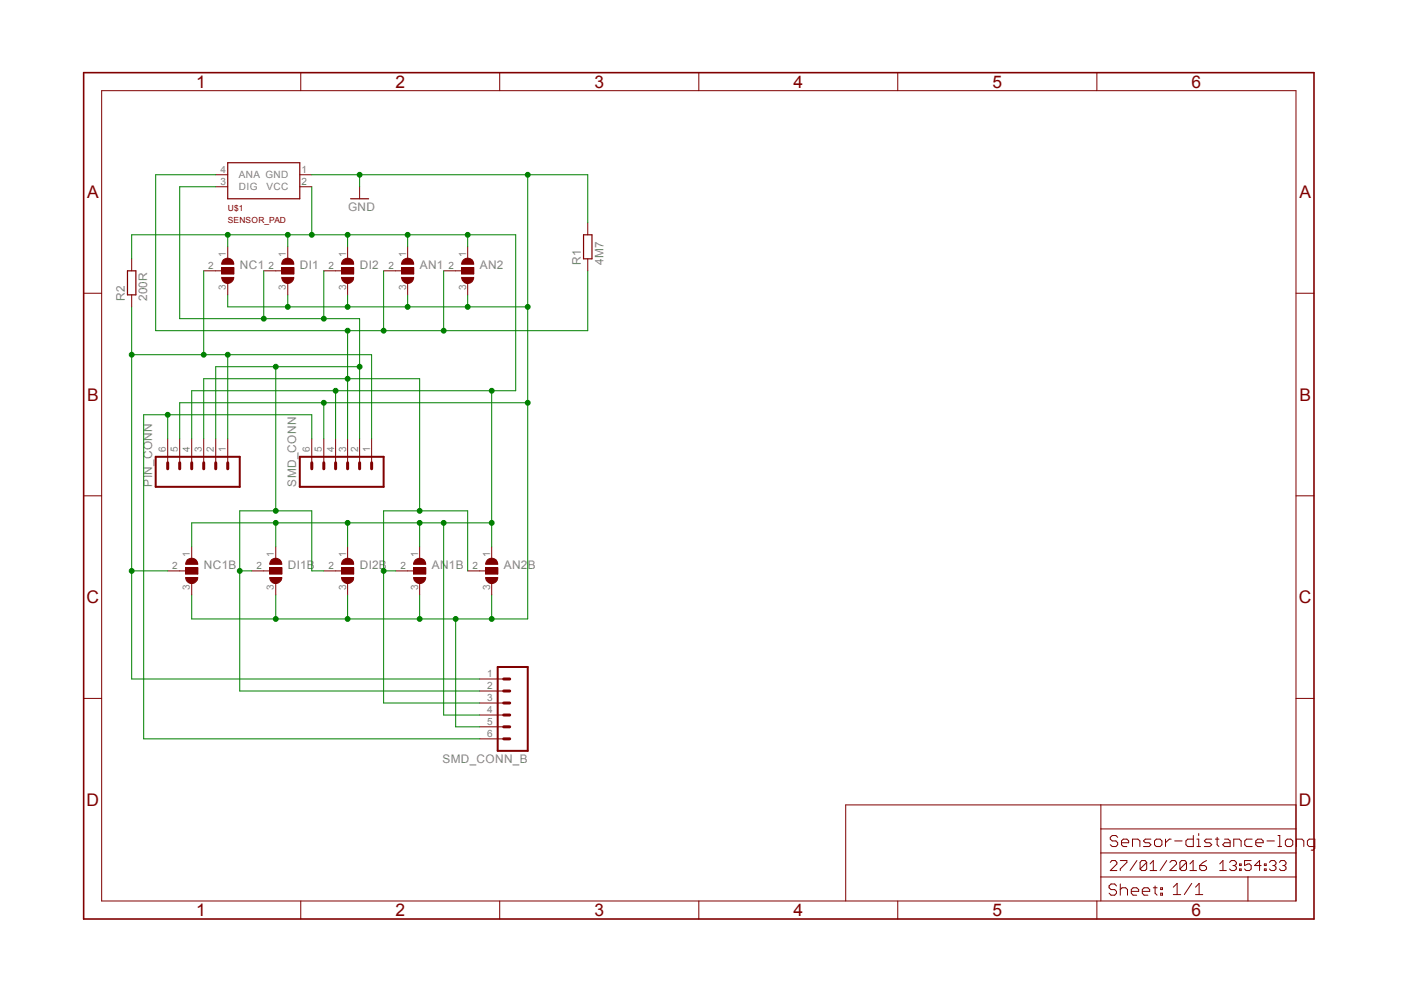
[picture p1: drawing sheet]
<?xml version="1.0" encoding="utf-8"?>
<!DOCTYPE eagle SYSTEM "eagle.dtd">
<!--
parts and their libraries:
SparkFun-Connectors: Licensing: Creative Commons ShareAlike 4.0 International - https://creativecommons.org/licenses/by-sa/4.0
-->
<eagle version="6.5.0">
<drawing>
<settings>
<setting alwaysvectorfont="no"/>
<setting verticaltext="up"/>
</settings>
<grid distance="0.1" unitdist="inch" unit="inch" style="lines" multiple="1" display="no" altdistance="0.01" altunitdist="inch" altunit="inch"/>
<schematic xreflabel="%F%N/%S.%C%R" xrefpart="/%S.%C%R">
<libraries>
<library name="sduino">
<symbols>
<symbol name="SENSOR_PAD">
<pin name="DIG" x="-2.54" y="2.54" length="short"/>
<pin name="ANA" x="-2.54" y="5.08" length="short"/>
<pin name="GND" x="17.78" y="5.08" length="short" rot="R180"/>
<pin name="VCC" x="17.78" y="2.54" length="short" rot="R180"/>
<wire x1="0" y1="7.62" x2="0" y2="0" width="0.254" layer="94"/>
<wire x1="0" y1="0" x2="15.24" y2="0" width="0.254" layer="94"/>
<wire x1="15.24" y1="0" x2="15.24" y2="7.62" width="0.254" layer="94"/>
<wire x1="15.24" y1="7.62" x2="0" y2="7.62" width="0.254" layer="94"/>
<text x="0" y="-2.54" size="1.27" layer="94">&gt;NAME</text>
<text x="0" y="-5.08" size="1.27" layer="94">SENSOR_PAD</text>
</symbol>
<symbol name="R-EU">
<wire x1="-2.54" y1="-0.889" x2="2.54" y2="-0.889" width="0.254" layer="94"/>
<wire x1="2.54" y1="0.889" x2="-2.54" y2="0.889" width="0.254" layer="94"/>
<wire x1="2.54" y1="-0.889" x2="2.54" y2="0.889" width="0.254" layer="94"/>
<wire x1="-2.54" y1="-0.889" x2="-2.54" y2="0.889" width="0.254" layer="94"/>
<text x="-3.81" y="1.4986" size="1.778" layer="95">&gt;NAME</text>
<text x="-3.81" y="-3.302" size="1.778" layer="96">&gt;VALUE</text>
<pin name="2" x="5.08" y="0" visible="off" length="short" direction="pas" swaplevel="1" rot="R180"/>
<pin name="1" x="-5.08" y="0" visible="off" length="short" direction="pas" swaplevel="1"/>
</symbol>
</symbols>
<devicesets>
<deviceset name="SENSOR_PAD">
<gates>
<gate name="G$1" symbol="SENSOR_PAD" x="0" y="0"/>
</gates>
<devices>
<device name="" package="SENSOR_PAD">
<connects>
<connect gate="G$1" pin="ANA" pad="4"/>
<connect gate="G$1" pin="DIG" pad="3"/>
<connect gate="G$1" pin="GND" pad="1"/>
<connect gate="G$1" pin="VCC" pad="2"/>
</connects>
<technologies>
<technology name=""/>
</technologies>
</device>
</devices>
</deviceset>
<deviceset name="R0805_SMALL">
<gates>
<gate name="G$1" symbol="R-EU" x="0" y="0"/>
</gates>
<devices>
<device name="" package="R0805_SMALL">
<connects>
<connect gate="G$1" pin="1" pad="1"/>
<connect gate="G$1" pin="2" pad="2"/>
</connects>
<technologies>
<technology name=""/>
</technologies>
</device>
</devices>
</deviceset>
</devicesets>
</library>
<library name="frames">
<symbols>
<symbol name="A4L-LOC">
<wire x1="256.54" y1="3.81" x2="256.54" y2="8.89" width="0.1016" layer="94"/>
<wire x1="256.54" y1="8.89" x2="256.54" y2="13.97" width="0.1016" layer="94"/>
<wire x1="256.54" y1="13.97" x2="256.54" y2="19.05" width="0.1016" layer="94"/>
<wire x1="256.54" y1="19.05" x2="256.54" y2="24.13" width="0.1016" layer="94"/>
<wire x1="161.29" y1="3.81" x2="161.29" y2="24.13" width="0.1016" layer="94"/>
<wire x1="161.29" y1="24.13" x2="215.265" y2="24.13" width="0.1016" layer="94"/>
<wire x1="215.265" y1="24.13" x2="256.54" y2="24.13" width="0.1016" layer="94"/>
<wire x1="246.38" y1="3.81" x2="246.38" y2="8.89" width="0.1016" layer="94"/>
<wire x1="246.38" y1="8.89" x2="256.54" y2="8.89" width="0.1016" layer="94"/>
<wire x1="246.38" y1="8.89" x2="215.265" y2="8.89" width="0.1016" layer="94"/>
<wire x1="215.265" y1="8.89" x2="215.265" y2="3.81" width="0.1016" layer="94"/>
<wire x1="215.265" y1="8.89" x2="215.265" y2="13.97" width="0.1016" layer="94"/>
<wire x1="215.265" y1="13.97" x2="256.54" y2="13.97" width="0.1016" layer="94"/>
<wire x1="215.265" y1="13.97" x2="215.265" y2="19.05" width="0.1016" layer="94"/>
<wire x1="215.265" y1="19.05" x2="256.54" y2="19.05" width="0.1016" layer="94"/>
<wire x1="215.265" y1="19.05" x2="215.265" y2="24.13" width="0.1016" layer="94"/>
<text x="217.17" y="15.24" size="2.54" layer="94" font="vector">&gt;DRAWING_NAME</text>
<text x="217.17" y="10.16" size="2.286" layer="94" font="vector">&gt;LAST_DATE_TIME</text>
<text x="230.505" y="5.08" size="2.54" layer="94" font="vector">&gt;SHEET</text>
<text x="216.916" y="4.953" size="2.54" layer="94" font="vector">Sheet:</text>
<frame x1="0" y1="0" x2="260.35" y2="179.07" columns="6" rows="4" layer="94"/>
</symbol>
</symbols>
<devicesets>
<deviceset name="A4L-LOC" prefix="FRAME" uservalue="yes">
<gates>
<gate name="G$1" symbol="A4L-LOC" x="0" y="0"/>
</gates>
<devices>
<device name="">
<technologies>
<technology name=""/>
</technologies>
</device>
</devices>
</deviceset>
</devicesets>
</library>
<library name="supply1">
<symbols>
<symbol name="GND">
<wire x1="-1.905" y1="0" x2="1.905" y2="0" width="0.254" layer="94"/>
<text x="-2.54" y="-2.54" size="1.778" layer="96">&gt;VALUE</text>
<pin name="GND" x="0" y="2.54" visible="off" length="short" direction="sup" rot="R270"/>
</symbol>
</symbols>
<devicesets>
<deviceset name="GND" prefix="GND">
<gates>
<gate name="1" symbol="GND" x="0" y="0"/>
</gates>
<devices>
<device name="">
<technologies>
<technology name=""/>
</technologies>
</device>
</devices>
</deviceset>
</devicesets>
</library>
<library name="jumper">
<symbols>
<symbol name="SJ_2">
<wire x1="-0.635" y1="-1.397" x2="0.635" y2="-1.397" width="1.27" layer="94" curve="180" cap="flat"/>
<wire x1="-0.635" y1="1.397" x2="0.635" y2="1.397" width="1.27" layer="94" curve="-180" cap="flat"/>
<wire x1="1.27" y1="-0.635" x2="-1.27" y2="-0.635" width="0.1524" layer="94"/>
<wire x1="-1.27" y1="-0.635" x2="-1.27" y2="0" width="0.1524" layer="94"/>
<wire x1="-1.27" y1="0" x2="-1.27" y2="0.635" width="0.1524" layer="94"/>
<wire x1="-1.27" y1="0.635" x2="1.27" y2="0.635" width="0.1524" layer="94"/>
<wire x1="1.27" y1="0.635" x2="1.27" y2="-0.635" width="0.1524" layer="94"/>
<wire x1="-2.54" y1="0" x2="-1.27" y2="0" width="0.1524" layer="94"/>
<text x="2.54" y="0.381" size="1.778" layer="95">&gt;NAME</text>
<text x="2.54" y="-1.905" size="1.778" layer="96">&gt;VALUE</text>
<rectangle x1="-1.27" y1="-0.635" x2="1.27" y2="0.635" layer="94"/>
<pin name="3" x="0" y="-5.08" visible="pad" length="short" direction="pas" rot="R90"/>
<pin name="1" x="0" y="5.08" visible="pad" length="short" direction="pas" rot="R270"/>
<pin name="2" x="-5.08" y="0" visible="pad" length="short" direction="pas"/>
</symbol>
</symbols>
<devicesets>
<deviceset name="SJ2W" prefix="SJ" uservalue="yes">
<gates>
<gate name="G$1" symbol="SJ_2" x="0" y="0"/>
</gates>
<devices>
<device name="W" package="SJ_2W">
<connects>
<connect gate="G$1" pin="1" pad="1"/>
<connect gate="G$1" pin="2" pad="2"/>
<connect gate="G$1" pin="3" pad="3"/>
</connects>
<technologies>
<technology name=""/>
</technologies>
</device>
<device name="" package="SJ_2">
<connects>
<connect gate="G$1" pin="1" pad="1"/>
<connect gate="G$1" pin="2" pad="2"/>
<connect gate="G$1" pin="3" pad="3"/>
</connects>
<technologies>
<technology name=""/>
</technologies>
</device>
</devices>
</deviceset>
</devicesets>
</library>
<library name="SparkFun-Connectors">
<symbols>
<symbol name="M06">
<wire x1="1.27" y1="-7.62" x2="-5.08" y2="-7.62" width="0.4064" layer="94"/>
<wire x1="-1.27" y1="0" x2="0" y2="0" width="0.6096" layer="94"/>
<wire x1="-1.27" y1="-2.54" x2="0" y2="-2.54" width="0.6096" layer="94"/>
<wire x1="-1.27" y1="-5.08" x2="0" y2="-5.08" width="0.6096" layer="94"/>
<wire x1="-5.08" y1="10.16" x2="-5.08" y2="-7.62" width="0.4064" layer="94"/>
<wire x1="1.27" y1="-7.62" x2="1.27" y2="10.16" width="0.4064" layer="94"/>
<wire x1="-5.08" y1="10.16" x2="1.27" y2="10.16" width="0.4064" layer="94"/>
<wire x1="-1.27" y1="5.08" x2="0" y2="5.08" width="0.6096" layer="94"/>
<wire x1="-1.27" y1="2.54" x2="0" y2="2.54" width="0.6096" layer="94"/>
<wire x1="-1.27" y1="7.62" x2="0" y2="7.62" width="0.6096" layer="94"/>
<text x="-5.08" y="-10.16" size="1.778" layer="96">&gt;VALUE</text>
<text x="-5.08" y="10.922" size="1.778" layer="95">&gt;NAME</text>
<pin name="1" x="5.08" y="-5.08" visible="pad" length="middle" direction="pas" swaplevel="1" rot="R180"/>
<pin name="2" x="5.08" y="-2.54" visible="pad" length="middle" direction="pas" swaplevel="1" rot="R180"/>
<pin name="3" x="5.08" y="0" visible="pad" length="middle" direction="pas" swaplevel="1" rot="R180"/>
<pin name="4" x="5.08" y="2.54" visible="pad" length="middle" direction="pas" swaplevel="1" rot="R180"/>
<pin name="5" x="5.08" y="5.08" visible="pad" length="middle" direction="pas" swaplevel="1" rot="R180"/>
<pin name="6" x="5.08" y="7.62" visible="pad" length="middle" direction="pas" swaplevel="1" rot="R180"/>
</symbol>
</symbols>
<devicesets>
<deviceset name="M06" prefix="JP" uservalue="yes">
<gates>
<gate name="G$1" symbol="M06" x="-2.54" y="0"/>
</gates>
<devices>
<device name="SILK_FEMALE_PTH" package="1X06">
<connects>
<connect gate="G$1" pin="1" pad="1"/>
<connect gate="G$1" pin="2" pad="2"/>
<connect gate="G$1" pin="3" pad="3"/>
<connect gate="G$1" pin="4" pad="4"/>
<connect gate="G$1" pin="5" pad="5"/>
<connect gate="G$1" pin="6" pad="6"/>
</connects>
<technologies>
<technology name="">
<attribute name="PROD_ID" value="CONN-08437"/>
</technology>
</technologies>
</device>
<device name="POLAR" package="MOLEX-1X6">
<connects>
<connect gate="G$1" pin="1" pad="1"/>
<connect gate="G$1" pin="2" pad="2"/>
<connect gate="G$1" pin="3" pad="3"/>
<connect gate="G$1" pin="4" pad="4"/>
<connect gate="G$1" pin="5" pad="5"/>
<connect gate="G$1" pin="6" pad="6"/>
</connects>
<technologies>
<technology name=""/>
</technologies>
</device>
<device name="RA" package="MOLEX-1X6-RA">
<connects>
<connect gate="G$1" pin="1" pad="1"/>
<connect gate="G$1" pin="2" pad="2"/>
<connect gate="G$1" pin="3" pad="3"/>
<connect gate="G$1" pin="4" pad="4"/>
<connect gate="G$1" pin="5" pad="5"/>
<connect gate="G$1" pin="6" pad="6"/>
</connects>
<technologies>
<technology name=""/>
</technologies>
</device>
<device name="SMD" package="1X06-SMD">
<connects>
<connect gate="G$1" pin="1" pad="1"/>
<connect gate="G$1" pin="2" pad="2"/>
<connect gate="G$1" pin="3" pad="3"/>
<connect gate="G$1" pin="4" pad="4"/>
<connect gate="G$1" pin="5" pad="5"/>
<connect gate="G$1" pin="6" pad="6"/>
</connects>
<technologies>
<technology name="">
<attribute name="PROD_ID" value="CONN-08971" constant="no"/>
<attribute name="VALUE" value="RA 6Pin SMD" constant="no"/>
</technology>
</technologies>
</device>
<device name="LOCK" package="1X06_LOCK">
<connects>
<connect gate="G$1" pin="1" pad="1"/>
<connect gate="G$1" pin="2" pad="2"/>
<connect gate="G$1" pin="3" pad="3"/>
<connect gate="G$1" pin="4" pad="4"/>
<connect gate="G$1" pin="5" pad="5"/>
<connect gate="G$1" pin="6" pad="6"/>
</connects>
<technologies>
<technology name=""/>
</technologies>
</device>
<device name="LOCK_LONGPADS" package="1X06_LOCK_LONGPADS">
<connects>
<connect gate="G$1" pin="1" pad="1"/>
<connect gate="G$1" pin="2" pad="2"/>
<connect gate="G$1" pin="3" pad="3"/>
<connect gate="G$1" pin="4" pad="4"/>
<connect gate="G$1" pin="5" pad="5"/>
<connect gate="G$1" pin="6" pad="6"/>
</connects>
<technologies>
<technology name=""/>
</technologies>
</device>
<device name="POLAR_LOCK" package="MOLEX-1X6_LOCK">
<connects>
<connect gate="G$1" pin="1" pad="1"/>
<connect gate="G$1" pin="2" pad="2"/>
<connect gate="G$1" pin="3" pad="3"/>
<connect gate="G$1" pin="4" pad="4"/>
<connect gate="G$1" pin="5" pad="5"/>
<connect gate="G$1" pin="6" pad="6"/>
</connects>
<technologies>
<technology name=""/>
</technologies>
</device>
<device name="RA_LOCK" package="MOLEX-1X6-RA_LOCK">
<connects>
<connect gate="G$1" pin="1" pad="1"/>
<connect gate="G$1" pin="2" pad="2"/>
<connect gate="G$1" pin="3" pad="3"/>
<connect gate="G$1" pin="4" pad="4"/>
<connect gate="G$1" pin="5" pad="5"/>
<connect gate="G$1" pin="6" pad="6"/>
</connects>
<technologies>
<technology name=""/>
</technologies>
</device>
<device name="SIP_LOCK" package="1X06-SIP_LOCK">
<connects>
<connect gate="G$1" pin="1" pad="1"/>
<connect gate="G$1" pin="2" pad="2"/>
<connect gate="G$1" pin="3" pad="3"/>
<connect gate="G$1" pin="4" pad="4"/>
<connect gate="G$1" pin="5" pad="5"/>
<connect gate="G$1" pin="6" pad="6"/>
</connects>
<technologies>
<technology name=""/>
</technologies>
</device>
<device name="FEMALE_LOCK" package="1X06_FEMALE_LOCK.010">
<connects>
<connect gate="G$1" pin="1" pad="1"/>
<connect gate="G$1" pin="2" pad="2"/>
<connect gate="G$1" pin="3" pad="3"/>
<connect gate="G$1" pin="4" pad="4"/>
<connect gate="G$1" pin="5" pad="5"/>
<connect gate="G$1" pin="6" pad="6"/>
</connects>
<technologies>
<technology name=""/>
</technologies>
</device>
<device name="LONGPADS" package="1X06_LONGPADS">
<connects>
<connect gate="G$1" pin="1" pad="1"/>
<connect gate="G$1" pin="2" pad="2"/>
<connect gate="G$1" pin="3" pad="3"/>
<connect gate="G$1" pin="4" pad="4"/>
<connect gate="G$1" pin="5" pad="5"/>
<connect gate="G$1" pin="6" pad="6"/>
</connects>
<technologies>
<technology name=""/>
</technologies>
</device>
<device name="1X06-SMD_EDGE_FEMALE" package="1X06-SMD_EDGE">
<connects>
<connect gate="G$1" pin="1" pad="1"/>
<connect gate="G$1" pin="2" pad="2"/>
<connect gate="G$1" pin="3" pad="3"/>
<connect gate="G$1" pin="4" pad="4"/>
<connect gate="G$1" pin="5" pad="5"/>
<connect gate="G$1" pin="6" pad="6"/>
</connects>
<technologies>
<technology name=""/>
</technologies>
</device>
<device name="3.5MM-6" package="SCREWTERMINAL-3.5MM-6">
<connects>
<connect gate="G$1" pin="1" pad="1"/>
<connect gate="G$1" pin="2" pad="2"/>
<connect gate="G$1" pin="3" pad="3"/>
<connect gate="G$1" pin="4" pad="4"/>
<connect gate="G$1" pin="5" pad="5"/>
<connect gate="G$1" pin="6" pad="6"/>
</connects>
<technologies>
<technology name=""/>
</technologies>
</device>
<device name="SMDF" package="1X06-SMD-FEMALE">
<connects>
<connect gate="G$1" pin="1" pad="1"/>
<connect gate="G$1" pin="2" pad="2"/>
<connect gate="G$1" pin="3" pad="3"/>
<connect gate="G$1" pin="4" pad="4"/>
<connect gate="G$1" pin="5" pad="5"/>
<connect gate="G$1" pin="6" pad="6"/>
</connects>
<technologies>
<technology name=""/>
</technologies>
</device>
<device name="SMD-FEMALE-V2" package="1X06-SMD-FEMALE-V2">
<connects>
<connect gate="G$1" pin="1" pad="1"/>
<connect gate="G$1" pin="2" pad="2"/>
<connect gate="G$1" pin="3" pad="3"/>
<connect gate="G$1" pin="4" pad="4"/>
<connect gate="G$1" pin="5" pad="5"/>
<connect gate="G$1" pin="6" pad="6"/>
</connects>
<technologies>
<technology name="">
<attribute name="PROD_ID" value="CONN-09668"/>
</technology>
</technologies>
</device>
<device name="POGOPIN_HOLES_ONLY" package="1X06_HOLES_ONLY">
<connects>
<connect gate="G$1" pin="1" pad="1"/>
<connect gate="G$1" pin="2" pad="2"/>
<connect gate="G$1" pin="3" pad="3"/>
<connect gate="G$1" pin="4" pad="4"/>
<connect gate="G$1" pin="5" pad="5"/>
<connect gate="G$1" pin="6" pad="6"/>
</connects>
<technologies>
<technology name="">
<attribute name="PROD_ID" value="CONN-08437"/>
</technology>
</technologies>
</device>
<device name="SMD-STRAIGHT-FEMALE" package="1X06_SMD_STRAIGHT">
<connects>
<connect gate="G$1" pin="1" pad="1"/>
<connect gate="G$1" pin="2" pad="2"/>
<connect gate="G$1" pin="3" pad="3"/>
<connect gate="G$1" pin="4" pad="4"/>
<connect gate="G$1" pin="5" pad="5"/>
<connect gate="G$1" pin="6" pad="6"/>
</connects>
<technologies>
<technology name="">
<attribute name="PROD_ID" value="CONN-10203"/>
</technology>
</technologies>
</device>
<device name="SMD-STRAIGHT-ALT-FEMALE" package="1X06_SMD_STRAIGHT_ALT">
<connects>
<connect gate="G$1" pin="1" pad="1"/>
<connect gate="G$1" pin="2" pad="2"/>
<connect gate="G$1" pin="3" pad="3"/>
<connect gate="G$1" pin="4" pad="4"/>
<connect gate="G$1" pin="5" pad="5"/>
<connect gate="G$1" pin="6" pad="6"/>
</connects>
<technologies>
<technology name="">
<attribute name="PROD_ID" value="CONN-10203"/>
</technology>
</technologies>
</device>
<device name="SMD-STRAIGHT-COMBO-FEMALE" package="1X06_SMD_STRAIGHT_COMBO">
<connects>
<connect gate="G$1" pin="1" pad="1"/>
<connect gate="G$1" pin="2" pad="2"/>
<connect gate="G$1" pin="3" pad="3"/>
<connect gate="G$1" pin="4" pad="4"/>
<connect gate="G$1" pin="5" pad="5"/>
<connect gate="G$1" pin="6" pad="6"/>
</connects>
<technologies>
<technology name="">
<attribute name="PROD_ID" value="CONN-10203"/>
</technology>
</technologies>
</device>
<device name="VERNIER-ANALOG" package="BTA">
<connects>
<connect gate="G$1" pin="1" pad="1"/>
<connect gate="G$1" pin="2" pad="2"/>
<connect gate="G$1" pin="3" pad="3"/>
<connect gate="G$1" pin="4" pad="4"/>
<connect gate="G$1" pin="5" pad="5"/>
<connect gate="G$1" pin="6" pad="6"/>
</connects>
<technologies>
<technology name=""/>
</technologies>
</device>
<device name="VERNIER-DIGITAL" package="BTD">
<connects>
<connect gate="G$1" pin="1" pad="1"/>
<connect gate="G$1" pin="2" pad="2"/>
<connect gate="G$1" pin="3" pad="3"/>
<connect gate="G$1" pin="4" pad="4"/>
<connect gate="G$1" pin="5" pad="5"/>
<connect gate="G$1" pin="6" pad="6"/>
</connects>
<technologies>
<technology name=""/>
</technologies>
</device>
<device name="SMD_MALE" package="1X06_SMD_MALE">
<connects>
<connect gate="G$1" pin="1" pad="1"/>
<connect gate="G$1" pin="2" pad="2"/>
<connect gate="G$1" pin="3" pad="3"/>
<connect gate="G$1" pin="4" pad="4"/>
<connect gate="G$1" pin="5" pad="5"/>
<connect gate="G$1" pin="6" pad="6"/>
</connects>
<technologies>
<technology name="">
<attribute name="PROD_ID" value="CONN-11293"/>
</technology>
</technologies>
</device>
<device name="SMD-1MM" package="1X06-1MM">
<connects>
<connect gate="G$1" pin="1" pad="1"/>
<connect gate="G$1" pin="2" pad="2"/>
<connect gate="G$1" pin="3" pad="3"/>
<connect gate="G$1" pin="4" pad="4"/>
<connect gate="G$1" pin="5" pad="5"/>
<connect gate="G$1" pin="6" pad="6"/>
</connects>
<technologies>
<technology name=""/>
</technologies>
</device>
<device name="NO_SILK_FEMALE_PTH" package="1X06_NO_SILK">
<connects>
<connect gate="G$1" pin="1" pad="1"/>
<connect gate="G$1" pin="2" pad="2"/>
<connect gate="G$1" pin="3" pad="3"/>
<connect gate="G$1" pin="4" pad="4"/>
<connect gate="G$1" pin="5" pad="5"/>
<connect gate="G$1" pin="6" pad="6"/>
</connects>
<technologies>
<technology name="">
<attribute name="PROD_ID" value="CONN-08437"/>
</technology>
</technologies>
</device>
<device name="NO_SILK_YES_STOP" package="1X06_NO_SILK_YES_STOP">
<connects>
<connect gate="G$1" pin="1" pad="1"/>
<connect gate="G$1" pin="2" pad="2"/>
<connect gate="G$1" pin="3" pad="3"/>
<connect gate="G$1" pin="4" pad="4"/>
<connect gate="G$1" pin="5" pad="5"/>
<connect gate="G$1" pin="6" pad="6"/>
</connects>
<technologies>
<technology name=""/>
</technologies>
</device>
</devices>
</deviceset>
</devicesets>
</library>
</libraries>
<attributes>
</attributes>
<variantdefs>
</variantdefs>
<classes>
<class number="0" name="default" width="0" drill="0">
</class>
</classes>
<parts>
<part name="U$1" library="sduino" deviceset="SENSOR_PAD" device="">
<attribute name="MF" value=""/>
<attribute name="MPN" value=""/>
<attribute name="OC_FARNELL" value="unknown"/>
</part>
<part name="FRAME1" library="frames" deviceset="A4L-LOC" device=""/>
<part name="GND1" library="supply1" deviceset="GND" device=""/>
<part name="NC1" library="jumper" deviceset="SJ2W" device="">
<attribute name="MF" value=""/>
<attribute name="MPN" value=""/>
<attribute name="OC_FARNELL" value="unknown"/>
</part>
<part name="DI1" library="jumper" deviceset="SJ2W" device="">
<attribute name="MF" value=""/>
<attribute name="MPN" value=""/>
<attribute name="OC_FARNELL" value="unknown"/>
</part>
<part name="DI2" library="jumper" deviceset="SJ2W" device="">
<attribute name="MF" value=""/>
<attribute name="MPN" value=""/>
<attribute name="OC_FARNELL" value="unknown"/>
</part>
<part name="AN1" library="jumper" deviceset="SJ2W" device="">
<attribute name="MF" value=""/>
<attribute name="MPN" value=""/>
<attribute name="OC_FARNELL" value="unknown"/>
</part>
<part name="AN2" library="jumper" deviceset="SJ2W" device="">
<attribute name="MF" value=""/>
<attribute name="MPN" value=""/>
<attribute name="OC_FARNELL" value="unknown"/>
</part>
<part name="PIN_CONN" library="SparkFun-Connectors" deviceset="M06" device="SILK_FEMALE_PTH">
<attribute name="MF" value=""/>
<attribute name="MPN" value=""/>
<attribute name="OC_FARNELL" value="unknown"/>
</part>
<part name="SMD_CONN" library="SparkFun-Connectors" deviceset="M06" device="SMD-STRAIGHT-COMBO-FEMALE">
<attribute name="MF" value=""/>
<attribute name="MPN" value=""/>
<attribute name="OC_FARNELL" value="unknown"/>
</part>
<part name="SMD_CONN_B" library="SparkFun-Connectors" deviceset="M06" device="SMD-STRAIGHT-COMBO-FEMALE">
<attribute name="MF" value=""/>
<attribute name="MPN" value=""/>
<attribute name="OC_FARNELL" value="unknown"/>
</part>
<part name="NC1B" library="jumper" deviceset="SJ2W" device="">
<attribute name="MF" value=""/>
<attribute name="MPN" value=""/>
<attribute name="OC_FARNELL" value="unknown"/>
</part>
<part name="DI1B" library="jumper" deviceset="SJ2W" device="">
<attribute name="MF" value=""/>
<attribute name="MPN" value=""/>
<attribute name="OC_FARNELL" value="unknown"/>
</part>
<part name="DI2B" library="jumper" deviceset="SJ2W" device="">
<attribute name="MF" value=""/>
<attribute name="MPN" value=""/>
<attribute name="OC_FARNELL" value="unknown"/>
</part>
<part name="AN1B" library="jumper" deviceset="SJ2W" device="">
<attribute name="MF" value=""/>
<attribute name="MPN" value=""/>
<attribute name="OC_FARNELL" value="unknown"/>
</part>
<part name="AN2B" library="jumper" deviceset="SJ2W" device="">
<attribute name="MF" value=""/>
<attribute name="MPN" value=""/>
<attribute name="OC_FARNELL" value="unknown"/>
</part>
<part name="R1" library="sduino" deviceset="R0805_SMALL" device="" value="4M7">
<attribute name="MF" value="WELWYN"/>
<attribute name="MPN" value="ASC0805-4M7FT5"/>
<attribute name="OC_FARNELL" value="2078979"/>
</part>
<part name="R2" library="sduino" deviceset="R0805_SMALL" device="" value="200R">
<attribute name="MF" value="MULTICOMP"/>
<attribute name="MPN" value="MCMR08X2000FTL"/>
<attribute name="OC_FARNELL" value="2073681"/>
</part>
</parts>
<sheets>
<sheet>
<plain>
</plain>
<instances>
<instance part="U$1" gate="G$1" x="30.48" y="152.4">
<attribute name="OC_FARNELL" x="30.48" y="152.4" size="1.778" layer="96" display="off"/>
<attribute name="MF" x="30.48" y="152.4" size="1.778" layer="96" display="off"/>
<attribute name="MPN" x="30.48" y="152.4" size="1.778" layer="96" display="off"/>
</instance>
<instance part="FRAME1" gate="G$1" x="0" y="0"/>
<instance part="GND1" gate="1" x="58.42" y="152.4"/>
<instance part="NC1" gate="G$1" x="30.48" y="137.16">
<attribute name="OC_FARNELL" x="30.48" y="137.16" size="1.778" layer="96" display="off"/>
<attribute name="MF" x="30.48" y="137.16" size="1.778" layer="96" display="off"/>
<attribute name="MPN" x="30.48" y="137.16" size="1.778" layer="96" display="off"/>
</instance>
<instance part="DI1" gate="G$1" x="43.18" y="137.16">
<attribute name="OC_FARNELL" x="43.18" y="137.16" size="1.778" layer="96" display="off"/>
<attribute name="MF" x="43.18" y="137.16" size="1.778" layer="96" display="off"/>
<attribute name="MPN" x="43.18" y="137.16" size="1.778" layer="96" display="off"/>
</instance>
<instance part="DI2" gate="G$1" x="55.88" y="137.16">
<attribute name="OC_FARNELL" x="55.88" y="137.16" size="1.778" layer="96" display="off"/>
<attribute name="MF" x="55.88" y="137.16" size="1.778" layer="96" display="off"/>
<attribute name="MPN" x="55.88" y="137.16" size="1.778" layer="96" display="off"/>
</instance>
<instance part="AN1" gate="G$1" x="68.58" y="137.16">
<attribute name="OC_FARNELL" x="68.58" y="137.16" size="1.778" layer="96" display="off"/>
<attribute name="MF" x="68.58" y="137.16" size="1.778" layer="96" display="off"/>
<attribute name="MPN" x="68.58" y="137.16" size="1.778" layer="96" display="off"/>
</instance>
<instance part="AN2" gate="G$1" x="81.28" y="137.16">
<attribute name="OC_FARNELL" x="81.28" y="137.16" size="1.778" layer="96" display="off"/>
<attribute name="MF" x="81.28" y="137.16" size="1.778" layer="96" display="off"/>
<attribute name="MPN" x="81.28" y="137.16" size="1.778" layer="96" display="off"/>
</instance>
<instance part="PIN_CONN" gate="G$1" x="25.4" y="96.52" rot="R90">
<attribute name="OC_FARNELL" x="25.4" y="96.52" size="1.778" layer="96" display="off"/>
<attribute name="MF" x="25.4" y="96.52" size="1.778" layer="96" display="off"/>
<attribute name="MPN" x="25.4" y="96.52" size="1.778" layer="96" display="off"/>
</instance>
<instance part="SMD_CONN" gate="G$1" x="55.88" y="96.52" rot="R90">
<attribute name="OC_FARNELL" x="55.88" y="96.52" size="1.778" layer="96" display="off"/>
<attribute name="MF" x="55.88" y="96.52" size="1.778" layer="96" display="off"/>
<attribute name="MPN" x="55.88" y="96.52" size="1.778" layer="96" display="off"/>
</instance>
<instance part="SMD_CONN_B" gate="G$1" x="88.9" y="45.72" rot="R180">
<attribute name="OC_FARNELL" x="88.9" y="45.72" size="1.778" layer="96" display="off"/>
<attribute name="MF" x="88.9" y="45.72" size="1.778" layer="96" display="off"/>
<attribute name="MPN" x="88.9" y="45.72" size="1.778" layer="96" display="off"/>
</instance>
<instance part="NC1B" gate="G$1" x="22.86" y="73.66">
<attribute name="OC_FARNELL" x="22.86" y="73.66" size="1.778" layer="96" display="off"/>
<attribute name="MF" x="22.86" y="73.66" size="1.778" layer="96" display="off"/>
<attribute name="MPN" x="22.86" y="73.66" size="1.778" layer="96" display="off"/>
</instance>
<instance part="DI1B" gate="G$1" x="40.64" y="73.66">
<attribute name="OC_FARNELL" x="40.64" y="73.66" size="1.778" layer="96" display="off"/>
<attribute name="MF" x="40.64" y="73.66" size="1.778" layer="96" display="off"/>
<attribute name="MPN" x="40.64" y="73.66" size="1.778" layer="96" display="off"/>
</instance>
<instance part="DI2B" gate="G$1" x="55.88" y="73.66">
<attribute name="OC_FARNELL" x="55.88" y="73.66" size="1.778" layer="96" display="off"/>
<attribute name="MF" x="55.88" y="73.66" size="1.778" layer="96" display="off"/>
<attribute name="MPN" x="55.88" y="73.66" size="1.778" layer="96" display="off"/>
</instance>
<instance part="AN1B" gate="G$1" x="71.12" y="73.66">
<attribute name="OC_FARNELL" x="71.12" y="73.66" size="1.778" layer="96" display="off"/>
<attribute name="MF" x="71.12" y="73.66" size="1.778" layer="96" display="off"/>
<attribute name="MPN" x="71.12" y="73.66" size="1.778" layer="96" display="off"/>
</instance>
<instance part="AN2B" gate="G$1" x="86.36" y="73.66">
<attribute name="OC_FARNELL" x="86.36" y="73.66" size="1.778" layer="96" display="off"/>
<attribute name="MF" x="86.36" y="73.66" size="1.778" layer="96" display="off"/>
<attribute name="MPN" x="86.36" y="73.66" size="1.778" layer="96" display="off"/>
</instance>
<instance part="R1" gate="G$1" x="106.68" y="142.24" rot="R90">
<attribute name="OC_FARNELL" x="106.68" y="142.24" size="1.778" layer="96" display="off"/>
<attribute name="MF" x="106.68" y="142.24" size="1.778" layer="96" display="off"/>
<attribute name="MPN" x="106.68" y="142.24" size="1.778" layer="96" display="off"/>
</instance>
<instance part="R2" gate="G$1" x="10.16" y="134.62" rot="R90">
<attribute name="OC_FARNELL" x="10.16" y="134.62" size="1.778" layer="96" display="off"/>
<attribute name="MF" x="10.16" y="134.62" size="1.778" layer="96" display="off"/>
<attribute name="MPN" x="10.16" y="134.62" size="1.778" layer="96" display="off"/>
</instance>
</instances>
<busses>
</busses>
<nets>
<net name="GND" class="0">
<segment>
<pinref part="U$1" gate="G$1" pin="GND"/>
<pinref part="GND1" gate="1" pin="GND"/>
<wire x1="48.26" y1="157.48" x2="58.42" y2="157.48" width="0.1524" layer="91"/>
<wire x1="58.42" y1="157.48" x2="58.42" y2="154.94" width="0.1524" layer="91"/>
<wire x1="58.42" y1="157.48" x2="93.98" y2="157.48" width="0.1524" layer="91"/>
<wire x1="93.98" y1="157.48" x2="93.98" y2="129.54" width="0.1524" layer="91"/>
<junction x="58.42" y="157.48"/>
<wire x1="93.98" y1="129.54" x2="81.28" y2="129.54" width="0.1524" layer="91"/>
<pinref part="AN2" gate="G$1" pin="3"/>
<wire x1="81.28" y1="129.54" x2="81.28" y2="132.08" width="0.1524" layer="91"/>
<wire x1="81.28" y1="129.54" x2="68.58" y2="129.54" width="0.1524" layer="91"/>
<junction x="81.28" y="129.54"/>
<pinref part="NC1" gate="G$1" pin="3"/>
<wire x1="68.58" y1="129.54" x2="55.88" y2="129.54" width="0.1524" layer="91"/>
<wire x1="55.88" y1="129.54" x2="43.18" y2="129.54" width="0.1524" layer="91"/>
<wire x1="43.18" y1="129.54" x2="30.48" y2="129.54" width="0.1524" layer="91"/>
<wire x1="30.48" y1="129.54" x2="30.48" y2="132.08" width="0.1524" layer="91"/>
<pinref part="DI1" gate="G$1" pin="3"/>
<wire x1="43.18" y1="132.08" x2="43.18" y2="129.54" width="0.1524" layer="91"/>
<junction x="43.18" y="129.54"/>
<pinref part="DI2" gate="G$1" pin="3"/>
<wire x1="55.88" y1="132.08" x2="55.88" y2="129.54" width="0.1524" layer="91"/>
<junction x="55.88" y="129.54"/>
<pinref part="AN1" gate="G$1" pin="3"/>
<wire x1="68.58" y1="132.08" x2="68.58" y2="129.54" width="0.1524" layer="91"/>
<junction x="68.58" y="129.54"/>
<junction x="93.98" y="129.54"/>
<wire x1="93.98" y1="129.54" x2="93.98" y2="109.22" width="0.1524" layer="91"/>
<pinref part="SMD_CONN" gate="G$1" pin="5"/>
<wire x1="50.8" y1="101.6" x2="50.8" y2="109.22" width="0.1524" layer="91"/>
<wire x1="50.8" y1="109.22" x2="20.32" y2="109.22" width="0.1524" layer="91"/>
<pinref part="PIN_CONN" gate="G$1" pin="5"/>
<wire x1="20.32" y1="109.22" x2="20.32" y2="101.6" width="0.1524" layer="91"/>
<junction x="50.8" y="109.22"/>
<wire x1="93.98" y1="109.22" x2="50.8" y2="109.22" width="0.1524" layer="91"/>
<wire x1="78.74" y1="63.5" x2="71.12" y2="63.5" width="0.1524" layer="91"/>
<wire x1="71.12" y1="63.5" x2="55.88" y2="63.5" width="0.1524" layer="91"/>
<wire x1="55.88" y1="63.5" x2="40.64" y2="63.5" width="0.1524" layer="91"/>
<wire x1="40.64" y1="63.5" x2="22.86" y2="63.5" width="0.1524" layer="91"/>
<wire x1="78.74" y1="63.5" x2="86.36" y2="63.5" width="0.1524" layer="91"/>
<wire x1="86.36" y1="63.5" x2="93.98" y2="63.5" width="0.1524" layer="91"/>
<wire x1="93.98" y1="63.5" x2="93.98" y2="109.22" width="0.1524" layer="91"/>
<junction x="93.98" y="109.22"/>
<pinref part="SMD_CONN_B" gate="G$1" pin="5"/>
<wire x1="83.82" y1="40.64" x2="78.74" y2="40.64" width="0.1524" layer="91"/>
<wire x1="78.74" y1="40.64" x2="78.74" y2="63.5" width="0.1524" layer="91"/>
<junction x="78.74" y="63.5"/>
<pinref part="NC1B" gate="G$1" pin="3"/>
<wire x1="22.86" y1="63.5" x2="22.86" y2="68.58" width="0.1524" layer="91"/>
<pinref part="DI1B" gate="G$1" pin="3"/>
<wire x1="40.64" y1="68.58" x2="40.64" y2="63.5" width="0.1524" layer="91"/>
<junction x="40.64" y="63.5"/>
<pinref part="DI2B" gate="G$1" pin="3"/>
<wire x1="55.88" y1="68.58" x2="55.88" y2="63.5" width="0.1524" layer="91"/>
<junction x="55.88" y="63.5"/>
<pinref part="AN1B" gate="G$1" pin="3"/>
<wire x1="71.12" y1="68.58" x2="71.12" y2="63.5" width="0.1524" layer="91"/>
<junction x="71.12" y="63.5"/>
<pinref part="AN2B" gate="G$1" pin="3"/>
<wire x1="86.36" y1="68.58" x2="86.36" y2="63.5" width="0.1524" layer="91"/>
<junction x="86.36" y="63.5"/>
<wire x1="93.98" y1="157.48" x2="106.68" y2="157.48" width="0.1524" layer="91"/>
<junction x="93.98" y="157.48"/>
<pinref part="R1" gate="G$1" pin="2"/>
<wire x1="106.68" y1="157.48" x2="106.68" y2="147.32" width="0.1524" layer="91"/>
</segment>
</net>
<net name="N$8" class="0">
<segment>
<pinref part="SMD_CONN" gate="G$1" pin="6"/>
<wire x1="48.26" y1="101.6" x2="48.26" y2="106.68" width="0.1524" layer="91"/>
<pinref part="PIN_CONN" gate="G$1" pin="6"/>
<wire x1="48.26" y1="106.68" x2="17.78" y2="106.68" width="0.1524" layer="91"/>
<wire x1="17.78" y1="106.68" x2="17.78" y2="101.6" width="0.1524" layer="91"/>
<pinref part="SMD_CONN_B" gate="G$1" pin="6"/>
<wire x1="83.82" y1="38.1" x2="12.7" y2="38.1" width="0.1524" layer="91"/>
<wire x1="12.7" y1="38.1" x2="12.7" y2="106.68" width="0.1524" layer="91"/>
<wire x1="12.7" y1="106.68" x2="17.78" y2="106.68" width="0.1524" layer="91"/>
<junction x="17.78" y="106.68"/>
</segment>
</net>
<net name="N$7" class="0">
<segment>
<wire x1="22.86" y1="83.82" x2="40.64" y2="83.82" width="0.1524" layer="91"/>
<wire x1="40.64" y1="83.82" x2="55.88" y2="83.82" width="0.1524" layer="91"/>
<wire x1="55.88" y1="83.82" x2="71.12" y2="83.82" width="0.1524" layer="91"/>
<wire x1="71.12" y1="83.82" x2="76.2" y2="83.82" width="0.1524" layer="91"/>
<wire x1="76.2" y1="83.82" x2="86.36" y2="83.82" width="0.1524" layer="91"/>
<pinref part="U$1" gate="G$1" pin="VCC"/>
<wire x1="48.26" y1="154.94" x2="48.26" y2="144.78" width="0.1524" layer="91"/>
<pinref part="NC1" gate="G$1" pin="1"/>
<wire x1="48.26" y1="144.78" x2="43.18" y2="144.78" width="0.1524" layer="91"/>
<wire x1="43.18" y1="144.78" x2="30.48" y2="144.78" width="0.1524" layer="91"/>
<wire x1="30.48" y1="144.78" x2="30.48" y2="142.24" width="0.1524" layer="91"/>
<pinref part="DI1" gate="G$1" pin="1"/>
<wire x1="43.18" y1="142.24" x2="43.18" y2="144.78" width="0.1524" layer="91"/>
<junction x="43.18" y="144.78"/>
<wire x1="48.26" y1="144.78" x2="55.88" y2="144.78" width="0.1524" layer="91"/>
<junction x="48.26" y="144.78"/>
<pinref part="DI2" gate="G$1" pin="1"/>
<wire x1="55.88" y1="144.78" x2="55.88" y2="142.24" width="0.1524" layer="91"/>
<wire x1="55.88" y1="144.78" x2="68.58" y2="144.78" width="0.1524" layer="91"/>
<junction x="55.88" y="144.78"/>
<pinref part="AN1" gate="G$1" pin="1"/>
<wire x1="68.58" y1="144.78" x2="68.58" y2="142.24" width="0.1524" layer="91"/>
<wire x1="68.58" y1="144.78" x2="81.28" y2="144.78" width="0.1524" layer="91"/>
<junction x="68.58" y="144.78"/>
<pinref part="AN2" gate="G$1" pin="1"/>
<wire x1="81.28" y1="144.78" x2="81.28" y2="142.24" width="0.1524" layer="91"/>
<wire x1="81.28" y1="144.78" x2="91.44" y2="144.78" width="0.1524" layer="91"/>
<junction x="81.28" y="144.78"/>
<wire x1="91.44" y1="144.78" x2="91.44" y2="111.76" width="0.1524" layer="91"/>
<pinref part="SMD_CONN" gate="G$1" pin="4"/>
<wire x1="53.34" y1="101.6" x2="53.34" y2="111.76" width="0.1524" layer="91"/>
<wire x1="53.34" y1="111.76" x2="22.86" y2="111.76" width="0.1524" layer="91"/>
<pinref part="PIN_CONN" gate="G$1" pin="4"/>
<wire x1="22.86" y1="111.76" x2="22.86" y2="101.6" width="0.1524" layer="91"/>
<junction x="53.34" y="111.76"/>
<wire x1="91.44" y1="111.76" x2="86.36" y2="111.76" width="0.1524" layer="91"/>
<wire x1="86.36" y1="111.76" x2="53.34" y2="111.76" width="0.1524" layer="91"/>
<wire x1="86.36" y1="83.82" x2="86.36" y2="111.76" width="0.1524" layer="91"/>
<junction x="86.36" y="111.76"/>
<pinref part="SMD_CONN_B" gate="G$1" pin="4"/>
<wire x1="83.82" y1="43.18" x2="76.2" y2="43.18" width="0.1524" layer="91"/>
<wire x1="76.2" y1="43.18" x2="76.2" y2="83.82" width="0.1524" layer="91"/>
<junction x="76.2" y="83.82"/>
<pinref part="NC1B" gate="G$1" pin="1"/>
<wire x1="22.86" y1="83.82" x2="22.86" y2="78.74" width="0.1524" layer="91"/>
<pinref part="DI1B" gate="G$1" pin="1"/>
<wire x1="40.64" y1="78.74" x2="40.64" y2="83.82" width="0.1524" layer="91"/>
<junction x="40.64" y="83.82"/>
<pinref part="DI2B" gate="G$1" pin="1"/>
<wire x1="55.88" y1="78.74" x2="55.88" y2="83.82" width="0.1524" layer="91"/>
<junction x="55.88" y="83.82"/>
<pinref part="AN1B" gate="G$1" pin="1"/>
<wire x1="71.12" y1="78.74" x2="71.12" y2="83.82" width="0.1524" layer="91"/>
<junction x="71.12" y="83.82"/>
<pinref part="AN2B" gate="G$1" pin="1"/>
<wire x1="86.36" y1="78.74" x2="86.36" y2="83.82" width="0.1524" layer="91"/>
<junction x="86.36" y="83.82"/>
<wire x1="10.16" y1="144.78" x2="30.48" y2="144.78" width="0.1524" layer="91"/>
<junction x="30.48" y="144.78"/>
<pinref part="R2" gate="G$1" pin="2"/>
<wire x1="10.16" y1="139.7" x2="10.16" y2="144.78" width="0.1524" layer="91"/>
</segment>
</net>
<net name="N$10" class="0">
<segment>
<pinref part="U$1" gate="G$1" pin="DIG"/>
<wire x1="27.94" y1="154.94" x2="20.32" y2="154.94" width="0.1524" layer="91"/>
<wire x1="20.32" y1="154.94" x2="20.32" y2="127" width="0.1524" layer="91"/>
<pinref part="DI1" gate="G$1" pin="2"/>
<wire x1="20.32" y1="127" x2="38.1" y2="127" width="0.1524" layer="91"/>
<wire x1="38.1" y1="127" x2="38.1" y2="137.16" width="0.1524" layer="91"/>
<wire x1="38.1" y1="127" x2="50.8" y2="127" width="0.1524" layer="91"/>
<junction x="38.1" y="127"/>
<pinref part="DI2" gate="G$1" pin="2"/>
<wire x1="50.8" y1="127" x2="50.8" y2="137.16" width="0.1524" layer="91"/>
<wire x1="58.42" y1="127" x2="50.8" y2="127" width="0.1524" layer="91"/>
<junction x="50.8" y="127"/>
<pinref part="PIN_CONN" gate="G$1" pin="2"/>
<pinref part="SMD_CONN" gate="G$1" pin="2"/>
<wire x1="58.42" y1="101.6" x2="58.42" y2="116.84" width="0.1524" layer="91"/>
<wire x1="58.42" y1="116.84" x2="40.64" y2="116.84" width="0.1524" layer="91"/>
<wire x1="40.64" y1="116.84" x2="27.94" y2="116.84" width="0.1524" layer="91"/>
<wire x1="27.94" y1="116.84" x2="27.94" y2="101.6" width="0.1524" layer="91"/>
<wire x1="58.42" y1="127" x2="58.42" y2="116.84" width="0.1524" layer="91"/>
<junction x="58.42" y="116.84"/>
<wire x1="33.02" y1="86.36" x2="40.64" y2="86.36" width="0.1524" layer="91"/>
<wire x1="40.64" y1="86.36" x2="48.26" y2="86.36" width="0.1524" layer="91"/>
<wire x1="48.26" y1="86.36" x2="48.26" y2="73.66" width="0.1524" layer="91"/>
<wire x1="40.64" y1="116.84" x2="40.64" y2="86.36" width="0.1524" layer="91"/>
<junction x="40.64" y="116.84"/>
<junction x="40.64" y="86.36"/>
<wire x1="33.02" y1="86.36" x2="33.02" y2="73.66" width="0.1524" layer="91"/>
<pinref part="SMD_CONN_B" gate="G$1" pin="2"/>
<wire x1="33.02" y1="73.66" x2="33.02" y2="48.26" width="0.1524" layer="91"/>
<wire x1="33.02" y1="48.26" x2="83.82" y2="48.26" width="0.1524" layer="91"/>
<pinref part="DI1B" gate="G$1" pin="2"/>
<wire x1="35.56" y1="73.66" x2="33.02" y2="73.66" width="0.1524" layer="91"/>
<junction x="33.02" y="73.66"/>
<pinref part="DI2B" gate="G$1" pin="2"/>
<wire x1="48.26" y1="73.66" x2="50.8" y2="73.66" width="0.1524" layer="91"/>
</segment>
</net>
<net name="N$2" class="0">
<segment>
<wire x1="63.5" y1="86.36" x2="71.12" y2="86.36" width="0.1524" layer="91"/>
<wire x1="71.12" y1="86.36" x2="81.28" y2="86.36" width="0.1524" layer="91"/>
<wire x1="71.12" y1="86.36" x2="71.12" y2="114.3" width="0.1524" layer="91"/>
<junction x="71.12" y="86.36"/>
<pinref part="U$1" gate="G$1" pin="ANA"/>
<wire x1="27.94" y1="157.48" x2="15.24" y2="157.48" width="0.1524" layer="91"/>
<wire x1="15.24" y1="157.48" x2="15.24" y2="124.46" width="0.1524" layer="91"/>
<pinref part="AN1" gate="G$1" pin="2"/>
<wire x1="15.24" y1="124.46" x2="55.88" y2="124.46" width="0.1524" layer="91"/>
<wire x1="55.88" y1="124.46" x2="63.5" y2="124.46" width="0.1524" layer="91"/>
<wire x1="63.5" y1="124.46" x2="63.5" y2="137.16" width="0.1524" layer="91"/>
<wire x1="63.5" y1="124.46" x2="76.2" y2="124.46" width="0.1524" layer="91"/>
<junction x="63.5" y="124.46"/>
<pinref part="AN2" gate="G$1" pin="2"/>
<wire x1="76.2" y1="124.46" x2="76.2" y2="137.16" width="0.1524" layer="91"/>
<pinref part="SMD_CONN" gate="G$1" pin="3"/>
<wire x1="55.88" y1="101.6" x2="55.88" y2="114.3" width="0.1524" layer="91"/>
<junction x="55.88" y="124.46"/>
<pinref part="PIN_CONN" gate="G$1" pin="3"/>
<wire x1="55.88" y1="114.3" x2="55.88" y2="124.46" width="0.1524" layer="91"/>
<wire x1="55.88" y1="114.3" x2="25.4" y2="114.3" width="0.1524" layer="91"/>
<wire x1="25.4" y1="114.3" x2="25.4" y2="101.6" width="0.1524" layer="91"/>
<junction x="55.88" y="114.3"/>
<wire x1="71.12" y1="114.3" x2="55.88" y2="114.3" width="0.1524" layer="91"/>
<pinref part="SMD_CONN_B" gate="G$1" pin="3"/>
<wire x1="83.82" y1="45.72" x2="63.5" y2="45.72" width="0.1524" layer="91"/>
<wire x1="63.5" y1="45.72" x2="63.5" y2="73.66" width="0.1524" layer="91"/>
<pinref part="AN2B" gate="G$1" pin="2"/>
<wire x1="63.5" y1="73.66" x2="63.5" y2="86.36" width="0.1524" layer="91"/>
<wire x1="81.28" y1="86.36" x2="81.28" y2="73.66" width="0.1524" layer="91"/>
<pinref part="AN1B" gate="G$1" pin="2"/>
<wire x1="63.5" y1="73.66" x2="66.04" y2="73.66" width="0.1524" layer="91"/>
<junction x="63.5" y="73.66"/>
<pinref part="R1" gate="G$1" pin="1"/>
<wire x1="106.68" y1="137.16" x2="106.68" y2="124.46" width="0.1524" layer="91"/>
<wire x1="106.68" y1="124.46" x2="76.2" y2="124.46" width="0.1524" layer="91"/>
<junction x="76.2" y="124.46"/>
</segment>
</net>
<net name="N$4" class="0">
<segment>
<pinref part="SMD_CONN_B" gate="G$1" pin="1"/>
<wire x1="83.82" y1="50.8" x2="10.16" y2="50.8" width="0.1524" layer="91"/>
<pinref part="NC1" gate="G$1" pin="2"/>
<wire x1="25.4" y1="137.16" x2="25.4" y2="119.38" width="0.1524" layer="91"/>
<pinref part="PIN_CONN" gate="G$1" pin="1"/>
<wire x1="25.4" y1="119.38" x2="30.48" y2="119.38" width="0.1524" layer="91"/>
<wire x1="30.48" y1="119.38" x2="30.48" y2="101.6" width="0.1524" layer="91"/>
<pinref part="SMD_CONN" gate="G$1" pin="1"/>
<wire x1="30.48" y1="119.38" x2="60.96" y2="119.38" width="0.1524" layer="91"/>
<wire x1="60.96" y1="119.38" x2="60.96" y2="101.6" width="0.1524" layer="91"/>
<junction x="30.48" y="119.38"/>
<wire x1="10.16" y1="119.38" x2="25.4" y2="119.38" width="0.1524" layer="91"/>
<junction x="25.4" y="119.38"/>
<wire x1="10.16" y1="119.38" x2="10.16" y2="73.66" width="0.1524" layer="91"/>
<pinref part="NC1B" gate="G$1" pin="2"/>
<wire x1="10.16" y1="73.66" x2="17.78" y2="73.66" width="0.1524" layer="91"/>
<wire x1="10.16" y1="50.8" x2="10.16" y2="73.66" width="0.1524" layer="91"/>
<junction x="10.16" y="73.66"/>
<wire x1="10.16" y1="119.38" x2="10.16" y2="129.54" width="0.1524" layer="91"/>
<junction x="10.16" y="119.38"/>
<pinref part="R2" gate="G$1" pin="1"/>
</segment>
</net>
</nets>
</sheet>
</sheets>
</schematic>
</drawing>
</eagle>
